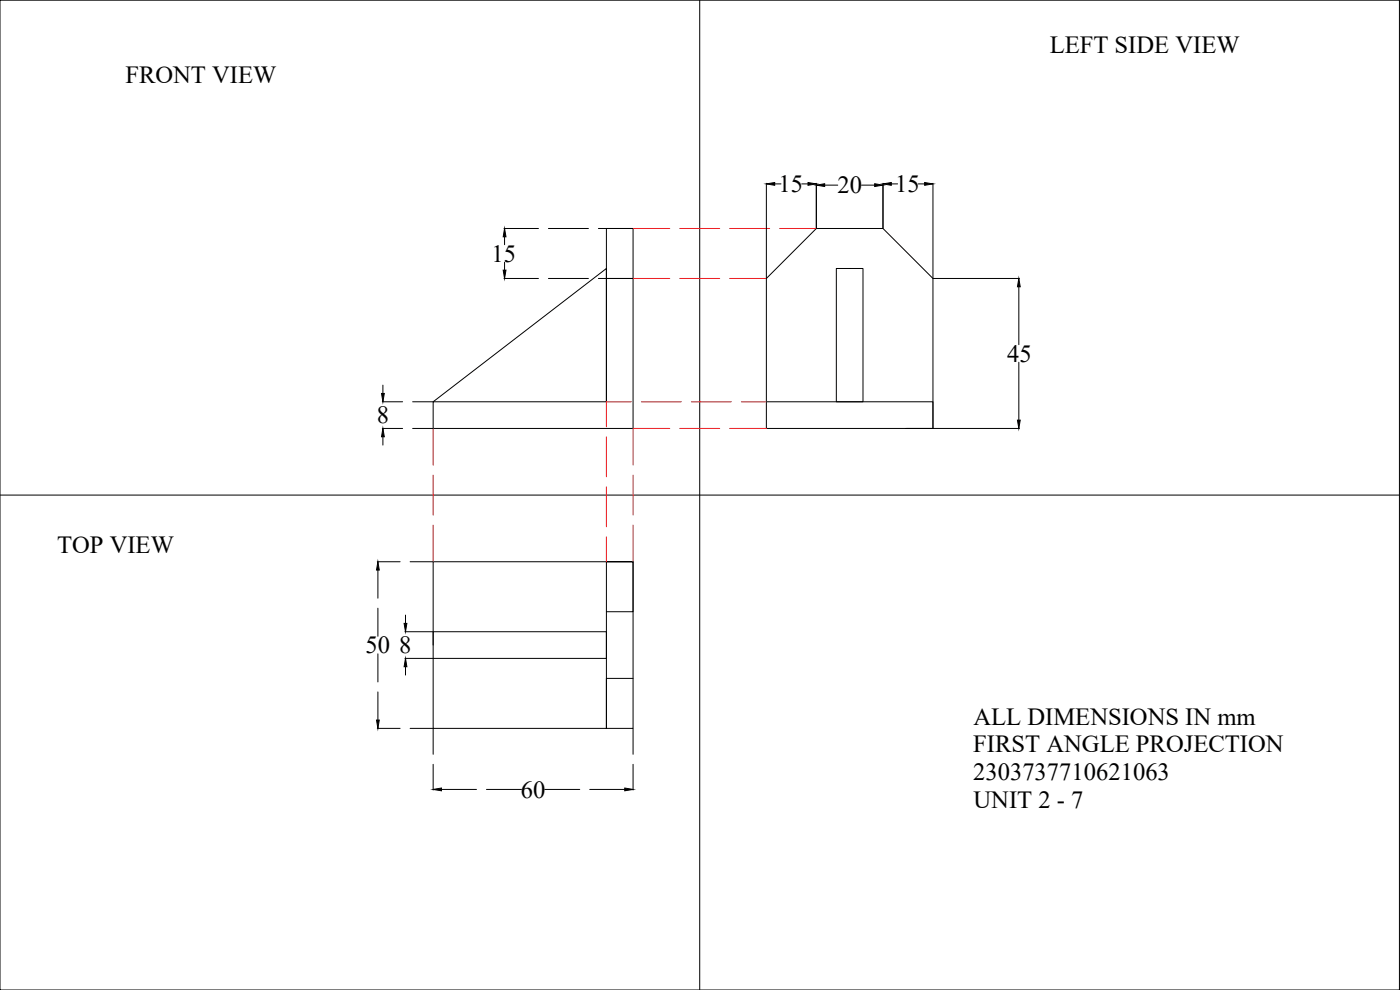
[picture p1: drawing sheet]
<svg xmlns="http://www.w3.org/2000/svg" width="420mm" height="297mm" viewBox="0 0 420 297" stroke-linecap="round" stroke-linejoin="round" font-family="sans-serif">
<!-- layer: 0 -->
<g fill="none" stroke="#000" stroke-width=".3">
<path d="M0 .1h420v296.9h-420zM210 .1v296.9M230 55v73.6h50h-8M232.5 55.2h1.9M240.6 55.2h1.9M245 55v13.5M247.5 55.5h3.9M258.6 55.5h3.9M265 55v13.5M267.5 55.2h1.9M275.6 55.2h1.9M280 55v28.5"/>
<path d="M151.2 68.6h10.4M151.4 71.1v2.3M151.4 78.7v2.4M164.6 68.6h12M179.6 68.6h10.3M151.2 83.6h10.4M164.6 83.6h12M179.6 83.6h10.3M182 83.6v-15h8v15h-8v37h-52v8h60v-45M230 83.6l15-15h20l15 15v45v-8h-50M251 80.6h8v40h-8zM280.1 83.6h25.8"/>
<path d="M305.8 86v17.4M114.9 115.6v2.5M305.8 108.7v17.4M114.7 128.6h6.1M114.7 120.6h6.1M114.9 131v2.5M123.8 128.6h6.1M123.8 120.6h6.1M130 120.6l52-40v40M280.1 128.6h25.8M0 148.5h420M113.2 168.5h6.9"/>
<path d="M113.4 171v8.5M123.1 168.5h6.8M113.4 182.5v8.4M113.4 196.2v8.4M121.5 197.5h8.4M121.5 189.5h8.4M121.7 184.5v2.5M130 193.5v-4h52v8h-52M182 183.5h8v-15h-60v50h60v-50h-8v50v-15h8M113.2 218.5h6.9M113.4 207.6v8.4M121.7 200v2.6"/>
<path d="M123.1 218.5h6.8M130 218.6v7.7M190 218.6v7.7M130 229.3v7.7M132.5 236.9h10.5M146 236.9h10.5M163.5 236.9h10.5M177 236.9h10.5M190 229.3v7.7"/>
</g>
<g fill="none" stroke="#ed1f24" stroke-width=".3">
<path d="M190 68.6h11M204 68.6h12M219 68.6h12M234 68.6h11M190 83.6h11M204 83.6h12M219 83.6h11M130 128.6v10.9M182 131v12.1M189.5 120.6h-7.5v7.5M192.5 120.6h12M201 128.6h-11v10.9"/>
<path d="M204 128.6h12M207.5 120.6h12M219 128.6h11M222.5 120.6h7.5M130 142.6v11.9M130 157.6v10.9M182 146v12M190 142.6v11.9M190 157.6v10.9M182 161.1v7.4"/>
</g>
<g fill="#000" stroke="#000" stroke-width=".3">
<path d="M230 55.2l2.5-.4v.8zM242.5 54.8l2.5 .4-2.5 .4zM245 55.5l2.5-.4v.9zM262.5 55.1l2.5 .4-2.5 .5zM265 55.2l2.5-.4v.8zM277.5 54.8l2.5 .4-2.5 .4zM151.4 68.6l.4 2.5h-.8zM151 81.1h.8l-.4 2.5zM305.8 83.6l.4 2.4h-.8zM114.5 118.1h.8l-.4 2.5zM114.9 128.6l.4 2.4h-.8zM305.4 126.1h.8l-.4 2.5z"/>
<path d="M113.4 168.5l.4 2.5h-.8zM121.3 187h.8l-.4 2.5zM113 216h.8l-.4 2.5zM121.7 197.5l.4 2.5h-.8zM130 236.9l2.5-.5v.9zM187.5 236.4l2.5 .5-2.5 .4z"/>
</g>
<g font-size="7.4">
<text x="315" y="16.1">LEFT SIDE VIEW</text>
<text x="37.6" y="24.9">FRONT VIEW</text>
<text x="233.6" y="57.6">15</text>
<text x="251.4" y="58">20</text>
<text x="268.6" y="57.6">15</text>
<text x="147.6" y="78.5">15</text>
<text x="302.3" y="108.5">45</text>
<text x="113.1" y="127">8</text>
<text x="17.1" y="166">TOP VIEW</text>
<text x="109.7" y="196">50</text>
<text x="119.8" y="196">8</text>
<text x="292.2" y="217.4">ALL DIMENSIONS IN mm</text>
<text x="292.1" y="225.7">FIRST ANGLE PROJECTION</text>
<text x="156.3" y="239.3">60</text>
<text x="292.1" y="234.1">2303737710621063</text>
<text x="292.2" y="242.4">UNIT 2 - 7</text>
</g>
</svg>
